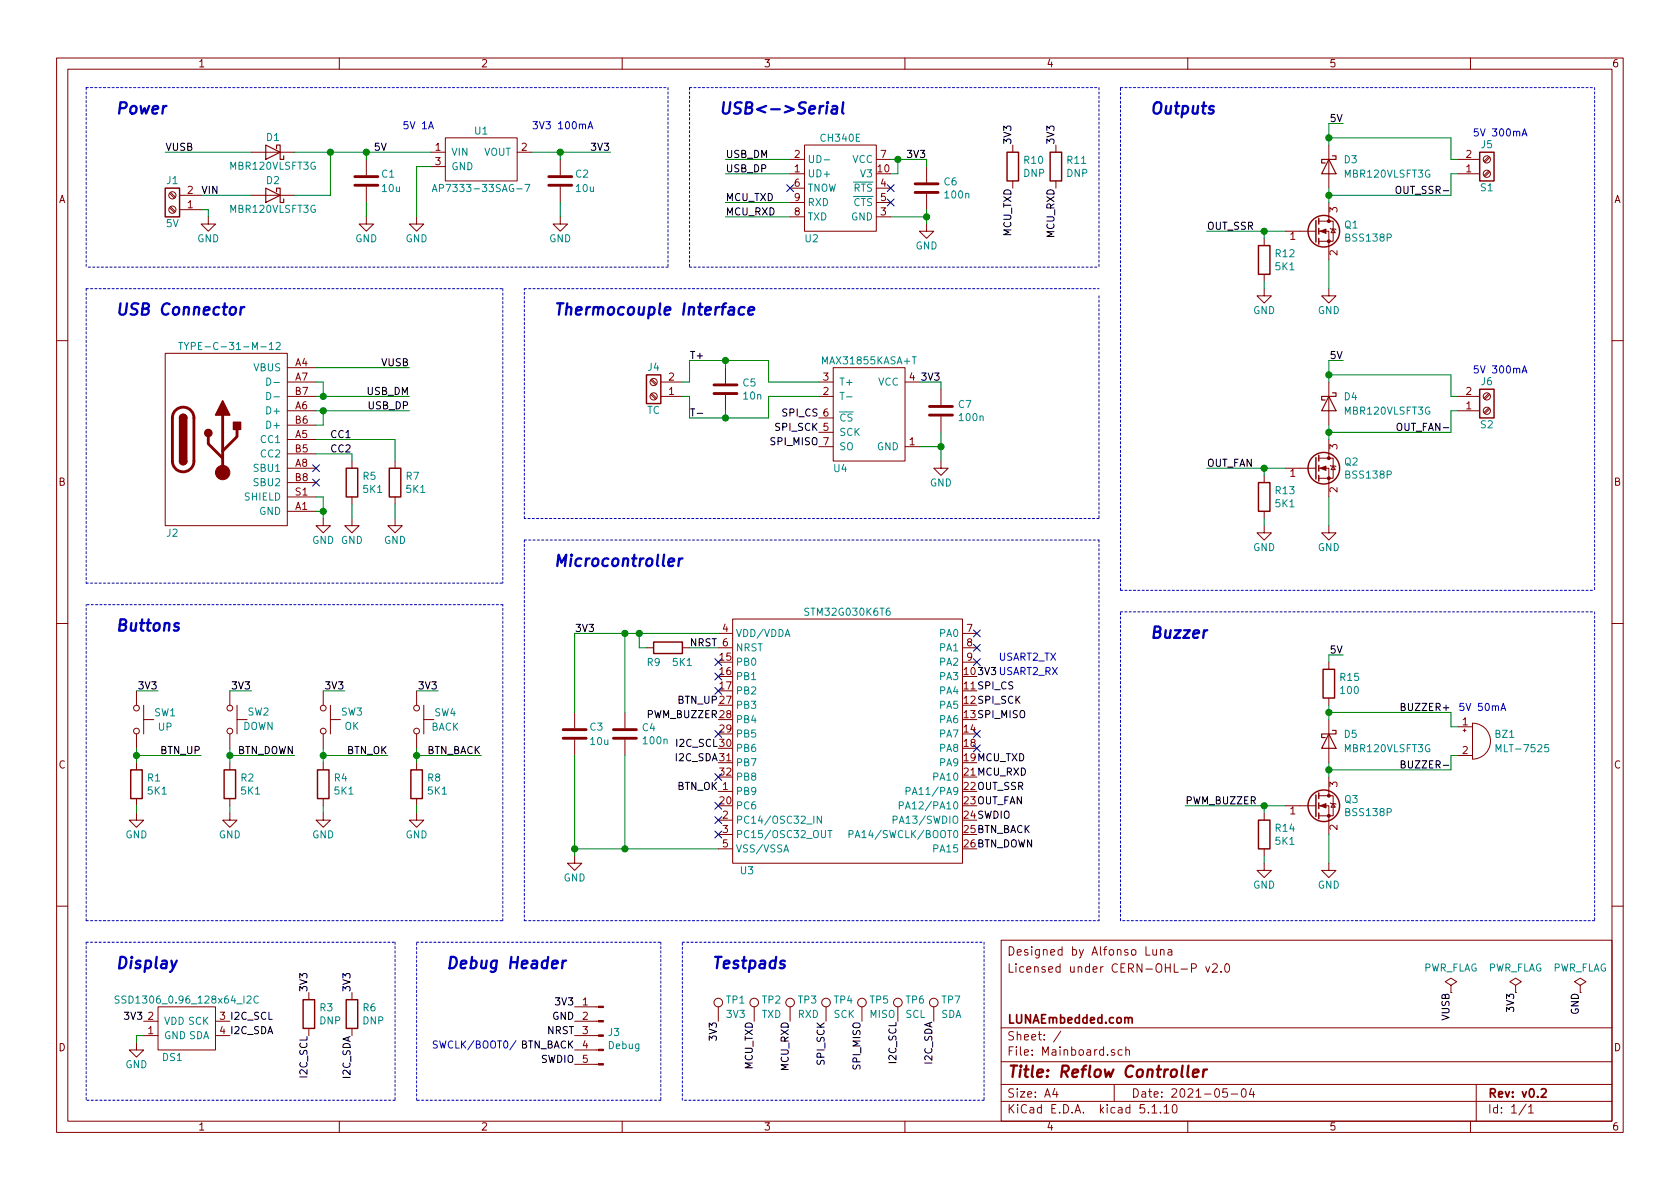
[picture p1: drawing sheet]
EESchema Schematic File Version 4
EELAYER 30 0
EELAYER END
$Descr A4 11693 8268
encoding utf-8
Sheet 1 1
Title "Reflow Controller"
Date "2021-05-04"
Rev "v0.2"
Comp "LUNAEmbedded.com"
Comment1 ""
Comment2 ""
Comment3 "Licensed under CERN-OHL-P v2.0"
Comment4 "Designed by Alfonso Luna"
$EndDescr
$Comp
L _AKL_Diode:MBR120VLSFT3G D1
U 1 1
P 1900 1050
F 0 "D1" H 1900 950 50  0000 C CNN
F 1 "MBR120VLSFT3G" H 1900 1150 50  0000 C CNN
F 2 "_AKL_Diode:SOD-123FL" H 1900 1050 50  0001 C CNN
F 3 "https://lcsc.com/product-detail/_ON-Semiconductor-ON-MBR120VLSFT3G_C295749.html" H 1900 1050 50  0001 C CNN
F 4 "MBR120VLSFT3G" H 1900 1050 50  0001 C CNN "MPN"
	1    1900 1050
	-1   0    0    1   
$EndComp
$Comp
L _AKL_Switch:TS-1095-A135B2-D1 SW1
U 1 1
P 950 5000
F 0 "SW1" V 900 5200 50  0000 C CNN
F 1 "UP" V 1000 5200 50  0000 C CNN
F 2 "Button_Switch_THT:SW_PUSH_6mm_H9.5mm" H 950 5200 50  0001 C CNN
F 3 "https://lcsc.com/product-detail/Tactile-Switches_Yuandi-TS-1095-A135B2-D1_C782817.html" H 950 5200 50  0001 C CNN
F 4 "TS-1095-A135B2-D1" H 950 5300 50  0001 C CNN "MPN"
	1    950  5000
	0    1    1    0   
$EndComp
$Comp
L _AKL_IC:MAX31855KASA+T U4
U 1 1
P 6050 2850
F 0 "U4" H 6250 2450 50  0000 C CNN
F 1 "MAX31855KASA+T" H 6050 3200 50  0000 C CNN
F 2 "Package_SO:SOIC-8_3.9x4.9mm_P1.27mm" H 6050 2350 50  0001 C CIN
F 3 "https://lcsc.com/product-detail/Interface-ICs_Maxim-Integrated_MAX31855KASA-T_Maxim-Integrated-MAX31855KASA-T_C52028.html" H 6300 3300 50  0001 C CNN
F 4 "MAX31855KASA+T" H 6050 2450 50  0001 C CNN "MPN"
	1    6050 2850
	-1   0    0    -1  
$EndComp
$Comp
L _AKL_Diode:MBR120VLSFT3G D2
U 1 1
P 1900 1350
F 0 "D2" H 1900 1250 50  0000 C CNN
F 1 "MBR120VLSFT3G" H 1900 1450 50  0000 C CNN
F 2 "_AKL_Diode:SOD-123FL" H 1900 1350 50  0001 C CNN
F 3 "https://lcsc.com/product-detail/_ON-Semiconductor-ON-MBR120VLSFT3G_C295749.html" H 1900 1350 50  0001 C CNN
F 4 "MBR120VLSFT3G" H 1900 1350 50  0001 C CNN "MPN"
	1    1900 1350
	-1   0    0    1   
$EndComp
$Comp
L power:GND #PWR03
U 1 1
P 1450 1500
F 0 "#PWR03" H 1450 1250 50  0001 C CNN
F 1 "GND" H 1450 1350 50  0000 C CNN
F 2 "" H 1450 1500 50  0001 C CNN
F 3 "" H 1450 1500 50  0001 C CNN
	1    1450 1500
	1    0    0    -1  
$EndComp
Text Label 1400 1350 0    50   ~ 0
VIN
$Comp
L _AKL_Connector:TYPE-C-31-M-12 J2
U 1 1
P 1600 3050
F 0 "J2" H 1200 2400 50  0000 C CNN
F 1 "TYPE-C-31-M-12" H 1600 3700 50  0000 C CNN
F 2 "Connector_USB:USB_C_Receptacle_HRO_TYPE-C-31-M-12" H 1600 4350 50  0001 C CNN
F 3 "https://lcsc.com/product-detail/USB-Type-C_Korean-Hroparts-Elec-TYPE-C-31-M-12_C165948.html" H 1700 3050 50  0001 C CNN
F 4 "TYPE-C-31-M-12" H 1600 4350 50  0001 C CNN "MPN"
	1    1600 3050
	1    0    0    -1  
$EndComp
$Comp
L _AKL_Diode:MBR120VLSFT3G D3
U 1 1
P 9250 1150
F 0 "D3" V 9200 1250 50  0000 L CNN
F 1 "MBR120VLSFT3G" V 9300 1250 50  0000 L CNN
F 2 "_AKL_Diode:SOD-123FL" H 9250 1150 50  0001 C CNN
F 3 "https://lcsc.com/product-detail/_ON-Semiconductor-ON-MBR120VLSFT3G_C295749.html" H 9250 1150 50  0001 C CNN
F 4 "MBR120VLSFT3G" H 9250 1150 50  0001 C CNN "MPN"
	1    9250 1150
	0    1    1    0   
$EndComp
Text Label 2600 1050 0    50   ~ 0
5V
Text Label 4250 1050 2    50   ~ 0
3V3
$Comp
L power:GND #PWR05
U 1 1
P 2250 3600
F 0 "#PWR05" H 2250 3350 50  0001 C CNN
F 1 "GND" H 2250 3450 50  0000 C CNN
F 2 "" H 2250 3600 50  0001 C CNN
F 3 "" H 2250 3600 50  0001 C CNN
	1    2250 3600
	1    0    0    -1  
$EndComp
Wire Wire Line
	2200 3450 2250 3450
Wire Wire Line
	2250 3450 2250 3550
Wire Wire Line
	2200 3550 2250 3550
Connection ~ 2250 3550
Wire Wire Line
	2250 3550 2250 3600
NoConn ~ 2200 3350
NoConn ~ 2200 3250
Wire Wire Line
	1400 1350 1750 1350
Text Label 2850 2550 2    50   ~ 0
VUSB
Wire Wire Line
	1150 1050 1750 1050
Text Label 1150 1050 0    50   ~ 0
VUSB
$Comp
L _AKL_IC:AP7333-33SAG-7 U1
U 1 1
P 3350 900
F 0 "U1" H 3350 900 50  0000 C CNN
F 1 "AP7333-33SAG-7" H 3350 500 50  0000 C CNN
F 2 "Package_TO_SOT_SMD:SOT-23" H 3350 900 50  0001 C CNN
F 3 "https://lcsc.com/product-detail/Dropout-Regulators-LDO_Diodes-Incorporated-AP7333-33SAG-7_C150746.html" H 3350 900 50  0001 C CNN
F 4 "AP7333-33SAG-7" H 3350 900 50  0001 C CNN "MPN"
	1    3350 900 
	1    0    0    -1  
$EndComp
$Comp
L _AKL_Capacitor_603:10u C1
U 1 1
P 2550 1250
F 0 "C1" H 2650 1300 50  0000 L CNN
F 1 "10u" H 2650 1200 50  0000 L CNN
F 2 "Capacitor_SMD:C_0603_1608Metric" H 2588 1100 50  0001 C CNN
F 3 "https://lcsc.com/product-detail/Multilayer-Ceramic-Capacitors-MLCC-SMD-SMT_SAMSUNG_CL10A106KP8NNNC_10uF-106-10-10V_C19702.html" H 2550 1250 50  0001 C CNN
F 4 "CL10A106KP8NNNC" H 2550 1250 50  0001 C CNN "MPN"
	1    2550 1250
	1    0    0    -1  
$EndComp
$Comp
L power:GND #PWR08
U 1 1
P 2550 1500
F 0 "#PWR08" H 2550 1250 50  0001 C CNN
F 1 "GND" H 2550 1350 50  0000 C CNN
F 2 "" H 2550 1500 50  0001 C CNN
F 3 "" H 2550 1500 50  0001 C CNN
	1    2550 1500
	1    0    0    -1  
$EndComp
$Comp
L _AKL_IC:CH340E U2
U 1 1
P 5850 1300
F 0 "U2" H 5650 950 50  0000 C CNN
F 1 "CH340E" H 5850 1650 50  0000 C CNN
F 2 "Package_SO:MSOP-10_3x3mm_P0.5mm" H 5150 850 50  0001 L CNN
F 3 "https://lcsc.com/product-detail/USB-ICs_WCH-Jiangsu-Qin-Heng-CH340E_C99652.html" H 5500 2100 50  0001 C CNN
F 4 "CH340E" H 5850 950 50  0001 C CNN "MPN"
	1    5850 1300
	1    0    0    -1  
$EndComp
$Comp
L _AKL_Resistor_603:5K1 R5
U 1 1
P 2450 3350
F 0 "R5" H 2520 3396 50  0000 L CNN
F 1 "5K1" H 2520 3305 50  0000 L CNN
F 2 "Resistor_SMD:R_0603_1608Metric" H 2450 3350 50  0001 C CNN
F 3 "https://lcsc.com/product-detail/Chip-Resistor-Surface-Mount_YAGEO-RC0603FR-075K1L_C105580.html" H 2450 3350 50  0001 C CNN
F 4 "RC0603FR-075K1L" H 2450 3350 44  0001 C CNN "MPN"
	1    2450 3350
	1    0    0    -1  
$EndComp
$Comp
L _AKL_Resistor_603:5K1 R7
U 1 1
P 2750 3350
F 0 "R7" H 2820 3396 50  0000 L CNN
F 1 "5K1" H 2820 3305 50  0000 L CNN
F 2 "Resistor_SMD:R_0603_1608Metric" H 2750 3350 50  0001 C CNN
F 3 "https://lcsc.com/product-detail/Chip-Resistor-Surface-Mount_YAGEO-RC0603FR-075K1L_C105580.html" H 2750 3350 50  0001 C CNN
F 4 "RC0603FR-075K1L" H 2750 3350 44  0001 C CNN "MPN"
	1    2750 3350
	1    0    0    -1  
$EndComp
$Comp
L power:GND #PWR07
U 1 1
P 2450 3600
F 0 "#PWR07" H 2450 3350 50  0001 C CNN
F 1 "GND" H 2450 3450 50  0000 C CNN
F 2 "" H 2450 3600 50  0001 C CNN
F 3 "" H 2450 3600 50  0001 C CNN
	1    2450 3600
	1    0    0    -1  
$EndComp
Wire Wire Line
	2450 3500 2450 3600
$Comp
L power:GND #PWR09
U 1 1
P 2750 3600
F 0 "#PWR09" H 2750 3350 50  0001 C CNN
F 1 "GND" H 2750 3450 50  0000 C CNN
F 2 "" H 2750 3600 50  0001 C CNN
F 3 "" H 2750 3600 50  0001 C CNN
	1    2750 3600
	1    0    0    -1  
$EndComp
Wire Wire Line
	2750 3500 2750 3600
Wire Wire Line
	2200 3150 2450 3150
Wire Wire Line
	2450 3150 2450 3200
Wire Wire Line
	2200 3050 2750 3050
Wire Wire Line
	2750 3050 2750 3200
Text Label 2450 3050 2    50   ~ 0
CC1
Text Label 2450 3150 2    50   ~ 0
CC2
Wire Wire Line
	2200 2750 2250 2750
Wire Wire Line
	2250 2750 2250 2650
Wire Wire Line
	2250 2650 2200 2650
Text Label 2850 2750 2    50   ~ 0
USB_DM
Text Label 2850 2850 2    50   ~ 0
USB_DP
$Comp
L _AKL_Capacitor_603:100n C6
U 1 1
P 6450 1300
F 0 "C6" H 6565 1346 50  0000 L CNN
F 1 "100n" H 6565 1255 50  0000 L CNN
F 2 "Capacitor_SMD:C_0603_1608Metric" H 6488 1150 50  0001 C CNN
F 3 "https://lcsc.com/product-detail/Multilayer-Ceramic-Capacitors-MLCC-SMD-SMT_SAMSUNG_CL10B104KB8NNNC_100nF-104-10-50V_C1591.html" H 6450 1300 50  0001 C CNN
F 4 "CL10B104KB8NNNC" H 6450 1300 50  0001 C CNN "MPN"
	1    6450 1300
	1    0    0    -1  
$EndComp
Text Label 6450 1100 2    50   ~ 0
3V3
Text Label 5050 1500 0    50   ~ 0
MCU_RXD
Text Label 5050 1400 0    50   ~ 0
MCU_TXD
Wire Wire Line
	2200 2850 2250 2850
Wire Wire Line
	2250 2850 2250 2950
Wire Wire Line
	2250 2950 2200 2950
Wire Wire Line
	2200 2550 2850 2550
NoConn ~ 5500 1300
NoConn ~ 6200 1300
NoConn ~ 6200 1400
Wire Wire Line
	6200 1100 6250 1100
Wire Wire Line
	6450 1100 6450 1150
Wire Wire Line
	6200 1200 6250 1200
Wire Wire Line
	6250 1200 6250 1100
Connection ~ 6250 1100
Wire Wire Line
	6250 1100 6450 1100
$Comp
L power:GND #PWR014
U 1 1
P 6450 1550
F 0 "#PWR014" H 6450 1300 50  0001 C CNN
F 1 "GND" H 6450 1400 50  0000 C CNN
F 2 "" H 6450 1550 50  0001 C CNN
F 3 "" H 6450 1550 50  0001 C CNN
	1    6450 1550
	1    0    0    -1  
$EndComp
Wire Wire Line
	6200 1500 6450 1500
Wire Wire Line
	6450 1500 6450 1450
Wire Wire Line
	6450 1550 6450 1500
Connection ~ 6450 1500
Wire Wire Line
	5050 1400 5500 1400
Wire Wire Line
	5500 1500 5050 1500
Wire Wire Line
	5050 1100 5500 1100
Wire Wire Line
	5500 1200 5050 1200
Text Label 5050 1200 0    50   ~ 0
USB_DP
Text Label 5050 1100 0    50   ~ 0
USB_DM
Wire Wire Line
	2250 2850 2850 2850
Connection ~ 2250 2850
Wire Wire Line
	2250 2750 2850 2750
Connection ~ 2250 2750
Wire Wire Line
	2050 1350 2300 1350
Wire Wire Line
	2300 1350 2300 1050
Connection ~ 2300 1050
Wire Wire Line
	2300 1050 2050 1050
Wire Wire Line
	1400 1450 1450 1450
Wire Wire Line
	1450 1450 1450 1500
Wire Wire Line
	2300 1050 2550 1050
Wire Wire Line
	2550 1100 2550 1050
Connection ~ 2550 1050
Wire Wire Line
	2550 1050 3000 1050
Wire Wire Line
	2550 1400 2550 1500
$Comp
L power:GND #PWR010
U 1 1
P 2900 1500
F 0 "#PWR010" H 2900 1250 50  0001 C CNN
F 1 "GND" H 2900 1350 50  0000 C CNN
F 2 "" H 2900 1500 50  0001 C CNN
F 3 "" H 2900 1500 50  0001 C CNN
	1    2900 1500
	1    0    0    -1  
$EndComp
Wire Wire Line
	2900 1500 2900 1150
Wire Wire Line
	2900 1150 3000 1150
Wire Wire Line
	3700 1050 3900 1050
$Comp
L _AKL_Capacitor_603:10u C2
U 1 1
P 3900 1250
F 0 "C2" H 4000 1300 50  0000 L CNN
F 1 "10u" H 4000 1200 50  0000 L CNN
F 2 "Capacitor_SMD:C_0603_1608Metric" H 3938 1100 50  0001 C CNN
F 3 "https://lcsc.com/product-detail/Multilayer-Ceramic-Capacitors-MLCC-SMD-SMT_SAMSUNG_CL10A106KP8NNNC_10uF-106-10-10V_C19702.html" H 3900 1250 50  0001 C CNN
F 4 "CL10A106KP8NNNC" H 3900 1250 50  0001 C CNN "MPN"
	1    3900 1250
	1    0    0    -1  
$EndComp
$Comp
L power:GND #PWR012
U 1 1
P 3900 1500
F 0 "#PWR012" H 3900 1250 50  0001 C CNN
F 1 "GND" H 3900 1350 50  0000 C CNN
F 2 "" H 3900 1500 50  0001 C CNN
F 3 "" H 3900 1500 50  0001 C CNN
	1    3900 1500
	1    0    0    -1  
$EndComp
Wire Wire Line
	3900 1400 3900 1500
Wire Wire Line
	3900 1100 3900 1050
Wire Wire Line
	3900 1050 4250 1050
Connection ~ 3900 1050
$Comp
L _AKL_Resistor_603:5K1 R12
U 1 1
P 8800 1800
F 0 "R12" H 8870 1846 50  0000 L CNN
F 1 "5K1" H 8870 1755 50  0000 L CNN
F 2 "Resistor_SMD:R_0603_1608Metric" H 8800 1800 50  0001 C CNN
F 3 "https://lcsc.com/product-detail/Chip-Resistor-Surface-Mount_YAGEO-RC0603FR-075K1L_C105580.html" H 8800 1800 50  0001 C CNN
F 4 "RC0603FR-075K1L" H 8800 1800 44  0001 C CNN "MPN"
	1    8800 1800
	1    0    0    -1  
$EndComp
$Comp
L power:GND #PWR019
U 1 1
P 9250 2000
F 0 "#PWR019" H 9250 1750 50  0001 C CNN
F 1 "GND" H 9250 1850 50  0000 C CNN
F 2 "" H 9250 2000 50  0001 C CNN
F 3 "" H 9250 2000 50  0001 C CNN
	1    9250 2000
	1    0    0    -1  
$EndComp
$Comp
L power:GND #PWR016
U 1 1
P 8800 2000
F 0 "#PWR016" H 8800 1750 50  0001 C CNN
F 1 "GND" H 8800 1850 50  0000 C CNN
F 2 "" H 8800 2000 50  0001 C CNN
F 3 "" H 8800 2000 50  0001 C CNN
	1    8800 2000
	1    0    0    -1  
$EndComp
Wire Wire Line
	8800 1950 8800 2000
Wire Wire Line
	9250 1800 9250 2000
Wire Wire Line
	8800 1600 8800 1650
Text Label 8400 1600 0    50   ~ 0
OUT_SSR
Wire Wire Line
	9250 1300 9250 1350
Wire Wire Line
	9250 1000 9250 950 
Text Label 9350 850  2    50   ~ 0
5V
Wire Wire Line
	9250 850  9350 850 
Wire Wire Line
	10150 1200 10100 1200
Wire Wire Line
	10100 1200 10100 1350
Wire Wire Line
	10100 1350 9250 1350
Connection ~ 9250 1350
Wire Wire Line
	9250 1350 9250 1400
Wire Wire Line
	10150 1100 10100 1100
Wire Wire Line
	10100 1100 10100 950 
Wire Wire Line
	10100 950  9250 950 
Text Label 10100 1350 2    50   ~ 0
OUT_SSR-
$Comp
L _AKL_Diode:MBR120VLSFT3G D4
U 1 1
P 9250 2800
F 0 "D4" V 9200 2900 50  0000 L CNN
F 1 "MBR120VLSFT3G" V 9300 2900 50  0000 L CNN
F 2 "_AKL_Diode:SOD-123FL" H 9250 2800 50  0001 C CNN
F 3 "https://lcsc.com/product-detail/_ON-Semiconductor-ON-MBR120VLSFT3G_C295749.html" H 9250 2800 50  0001 C CNN
F 4 "MBR120VLSFT3G" H 9250 2800 50  0001 C CNN "MPN"
	1    9250 2800
	0    1    1    0   
$EndComp
$Comp
L _AKL_Resistor_603:5K1 R13
U 1 1
P 8800 3450
F 0 "R13" H 8870 3496 50  0000 L CNN
F 1 "5K1" H 8870 3405 50  0000 L CNN
F 2 "Resistor_SMD:R_0603_1608Metric" H 8800 3450 50  0001 C CNN
F 3 "https://lcsc.com/product-detail/Chip-Resistor-Surface-Mount_YAGEO-RC0603FR-075K1L_C105580.html" H 8800 3450 50  0001 C CNN
F 4 "RC0603FR-075K1L" H 8800 3450 44  0001 C CNN "MPN"
	1    8800 3450
	1    0    0    -1  
$EndComp
$Comp
L power:GND #PWR020
U 1 1
P 9250 3650
F 0 "#PWR020" H 9250 3400 50  0001 C CNN
F 1 "GND" H 9250 3500 50  0000 C CNN
F 2 "" H 9250 3650 50  0001 C CNN
F 3 "" H 9250 3650 50  0001 C CNN
	1    9250 3650
	1    0    0    -1  
$EndComp
$Comp
L power:GND #PWR017
U 1 1
P 8800 3650
F 0 "#PWR017" H 8800 3400 50  0001 C CNN
F 1 "GND" H 8800 3500 50  0000 C CNN
F 2 "" H 8800 3650 50  0001 C CNN
F 3 "" H 8800 3650 50  0001 C CNN
	1    8800 3650
	1    0    0    -1  
$EndComp
Wire Wire Line
	8800 3600 8800 3650
Wire Wire Line
	9250 3450 9250 3650
Text Label 8400 3250 0    50   ~ 0
OUT_FAN
Wire Wire Line
	9250 2950 9250 3000
Wire Wire Line
	9250 2650 9250 2600
Text Label 9350 2500 2    50   ~ 0
5V
Wire Wire Line
	9250 2500 9350 2500
Wire Wire Line
	10150 2850 10100 2850
Wire Wire Line
	10100 2850 10100 3000
Wire Wire Line
	10100 3000 9250 3000
Connection ~ 9250 3000
Wire Wire Line
	9250 3000 9250 3050
Wire Wire Line
	10150 2750 10100 2750
Wire Wire Line
	10100 2750 10100 2600
Wire Wire Line
	10100 2600 9250 2600
Text Label 10100 3000 2    50   ~ 0
OUT_FAN-
$Comp
L power:GND #PWR01
U 1 1
P 950 5650
F 0 "#PWR01" H 950 5400 50  0001 C CNN
F 1 "GND" H 950 5500 50  0000 C CNN
F 2 "" H 950 5650 50  0001 C CNN
F 3 "" H 950 5650 50  0001 C CNN
	1    950  5650
	1    0    0    -1  
$EndComp
Text Label 1400 5250 2    50   ~ 0
BTN_UP
Text Label 1100 4800 2    50   ~ 0
3V3
Wire Wire Line
	950  4800 1100 4800
Wire Wire Line
	950  5250 1400 5250
$Comp
L power:GND #PWR04
U 1 1
P 1600 5650
F 0 "#PWR04" H 1600 5400 50  0001 C CNN
F 1 "GND" H 1600 5500 50  0000 C CNN
F 2 "" H 1600 5650 50  0001 C CNN
F 3 "" H 1600 5650 50  0001 C CNN
	1    1600 5650
	1    0    0    -1  
$EndComp
Text Label 2050 5250 2    50   ~ 0
BTN_DOWN
Text Label 1750 4800 2    50   ~ 0
3V3
Wire Wire Line
	1600 4800 1750 4800
Wire Wire Line
	1600 5250 2050 5250
$Comp
L power:GND #PWR06
U 1 1
P 2250 5650
F 0 "#PWR06" H 2250 5400 50  0001 C CNN
F 1 "GND" H 2250 5500 50  0000 C CNN
F 2 "" H 2250 5650 50  0001 C CNN
F 3 "" H 2250 5650 50  0001 C CNN
	1    2250 5650
	1    0    0    -1  
$EndComp
Text Label 2700 5250 2    50   ~ 0
BTN_OK
Text Label 2400 4800 2    50   ~ 0
3V3
Wire Wire Line
	2250 4800 2400 4800
Wire Wire Line
	2250 5250 2700 5250
$Comp
L power:GND #PWR011
U 1 1
P 2900 5650
F 0 "#PWR011" H 2900 5400 50  0001 C CNN
F 1 "GND" H 2900 5500 50  0000 C CNN
F 2 "" H 2900 5650 50  0001 C CNN
F 3 "" H 2900 5650 50  0001 C CNN
	1    2900 5650
	1    0    0    -1  
$EndComp
Text Label 3050 4800 2    50   ~ 0
3V3
Wire Wire Line
	2900 4800 3050 4800
Wire Wire Line
	2900 5250 3350 5250
$Comp
L _AKL_Capacitor_603:100n C7
U 1 1
P 6550 2850
F 0 "C7" H 6665 2896 50  0000 L CNN
F 1 "100n" H 6665 2805 50  0000 L CNN
F 2 "Capacitor_SMD:C_0603_1608Metric" H 6588 2700 50  0001 C CNN
F 3 "https://lcsc.com/product-detail/Multilayer-Ceramic-Capacitors-MLCC-SMD-SMT_SAMSUNG_CL10B104KB8NNNC_100nF-104-10-50V_C1591.html" H 6550 2850 50  0001 C CNN
F 4 "CL10B104KB8NNNC" H 6550 2850 50  0001 C CNN "MPN"
	1    6550 2850
	1    0    0    -1  
$EndComp
$Comp
L power:GND #PWR015
U 1 1
P 6550 3200
F 0 "#PWR015" H 6550 2950 50  0001 C CNN
F 1 "GND" H 6550 3050 50  0000 C CNN
F 2 "" H 6550 3200 50  0001 C CNN
F 3 "" H 6550 3200 50  0001 C CNN
	1    6550 3200
	1    0    0    -1  
$EndComp
Wire Wire Line
	6400 3100 6550 3100
Wire Wire Line
	6550 3100 6550 3200
Wire Wire Line
	6550 3000 6550 3100
Connection ~ 6550 3100
Wire Wire Line
	6400 2650 6550 2650
Wire Wire Line
	6550 2650 6550 2700
Text Label 6550 2650 2    50   ~ 0
3V3
$Comp
L _AKL_Capacitor_603:10n C5
U 1 1
P 5050 2700
F 0 "C5" H 5165 2746 50  0000 L CNN
F 1 "10n" H 5165 2655 50  0000 L CNN
F 2 "Capacitor_SMD:C_0603_1608Metric" H 5088 2550 50  0001 C CNN
F 3 "https://lcsc.com/product-detail/Multilayer-Ceramic-Capacitors-MLCC-SMD-SMT_SAMSUNG_CL10B103KB8NNNC_10nF-103-10-50V_C1589.html" H 5050 2700 50  0001 C CNN
F 4 "CL10B103KB8NNNC" H 5050 2700 50  0001 C CNN "MPN"
	1    5050 2700
	1    0    0    -1  
$EndComp
Text Label 5700 2900 2    50   ~ 0
SPI_CS
Text Label 5700 3000 2    50   ~ 0
SPI_SCK
Text Label 5700 3100 2    50   ~ 0
SPI_MISO
Wire Wire Line
	4750 2650 4800 2650
Wire Wire Line
	4800 2650 4800 2500
Wire Wire Line
	4800 2500 5050 2500
Wire Wire Line
	5050 2550 5050 2500
Connection ~ 5050 2500
Wire Wire Line
	5050 2500 5350 2500
Wire Wire Line
	4750 2750 4800 2750
Wire Wire Line
	4800 2750 4800 2900
Wire Wire Line
	4800 2900 5050 2900
Wire Wire Line
	5050 2900 5050 2850
Wire Wire Line
	5050 2900 5350 2900
Wire Wire Line
	5350 2900 5350 2750
Wire Wire Line
	5350 2750 5700 2750
Connection ~ 5050 2900
Wire Wire Line
	5350 2650 5350 2500
Wire Wire Line
	5350 2650 5700 2650
Text Label 4800 2500 0    50   ~ 0
T+
Text Label 4800 2900 0    50   ~ 0
T-
$Comp
L _AKL_Speaker:MLT-7525 BZ1
U 1 1
P 10250 5150
F 0 "BZ1" H 10400 5200 50  0000 L CNN
F 1 "MLT-7525" H 10400 5100 50  0000 L CNN
F 2 "_AKL_Speaker:MLT-7525" H 10250 5450 50  0001 C CNN
F 3 "https://lcsc.com/product-detail/Buzzers_Jiangsu-Huaneng-Elec-MLT-7525_C95299.html" V 10225 5250 50  0001 C CNN
F 4 "MLT-7525" H 10250 5350 50  0001 C CNN "MPN"
	1    10250 5150
	1    0    0    -1  
$EndComp
$Comp
L _AKL_Diode:MBR120VLSFT3G D5
U 1 1
P 9250 5150
F 0 "D5" V 9200 5250 50  0000 L CNN
F 1 "MBR120VLSFT3G" V 9300 5250 50  0000 L CNN
F 2 "_AKL_Diode:SOD-123FL" H 9250 5150 50  0001 C CNN
F 3 "https://lcsc.com/product-detail/_ON-Semiconductor-ON-MBR120VLSFT3G_C295749.html" H 9250 5150 50  0001 C CNN
F 4 "MBR120VLSFT3G" H 9250 5150 50  0001 C CNN "MPN"
	1    9250 5150
	0    1    1    0   
$EndComp
$Comp
L _AKL_Resistor_603:5K1 R14
U 1 1
P 8800 5800
F 0 "R14" H 8870 5846 50  0000 L CNN
F 1 "5K1" H 8870 5755 50  0000 L CNN
F 2 "Resistor_SMD:R_0603_1608Metric" H 8800 5800 50  0001 C CNN
F 3 "https://lcsc.com/product-detail/Chip-Resistor-Surface-Mount_YAGEO-RC0603FR-075K1L_C105580.html" H 8800 5800 50  0001 C CNN
F 4 "RC0603FR-075K1L" H 8800 5800 44  0001 C CNN "MPN"
	1    8800 5800
	1    0    0    -1  
$EndComp
$Comp
L power:GND #PWR021
U 1 1
P 9250 6000
F 0 "#PWR021" H 9250 5750 50  0001 C CNN
F 1 "GND" H 9250 5850 50  0000 C CNN
F 2 "" H 9250 6000 50  0001 C CNN
F 3 "" H 9250 6000 50  0001 C CNN
	1    9250 6000
	1    0    0    -1  
$EndComp
$Comp
L power:GND #PWR018
U 1 1
P 8800 6000
F 0 "#PWR018" H 8800 5750 50  0001 C CNN
F 1 "GND" H 8800 5850 50  0000 C CNN
F 2 "" H 8800 6000 50  0001 C CNN
F 3 "" H 8800 6000 50  0001 C CNN
	1    8800 6000
	1    0    0    -1  
$EndComp
Wire Wire Line
	8800 5950 8800 6000
Wire Wire Line
	9250 5800 9250 6000
Wire Wire Line
	8800 5600 8800 5650
Text Label 8250 5600 0    50   ~ 0
PWM_BUZZER
Wire Wire Line
	9250 5300 9250 5350
Wire Wire Line
	9250 5000 9250 4950
Text Label 9350 4550 2    50   ~ 0
5V
Wire Wire Line
	9250 4550 9350 4550
Wire Wire Line
	10100 5350 9250 5350
Connection ~ 9250 5350
Wire Wire Line
	9250 5350 9250 5400
Wire Wire Line
	10100 4950 9250 4950
Wire Wire Line
	10150 5050 10100 5050
Wire Wire Line
	10100 5050 10100 4950
Wire Wire Line
	10150 5250 10100 5250
Wire Wire Line
	10100 5250 10100 5350
$Comp
L _AKL_Resistor_603:100 R15
U 1 1
P 9250 4750
F 0 "R15" H 9320 4796 50  0000 L CNN
F 1 "100" H 9320 4705 50  0000 L CNN
F 2 "Resistor_SMD:R_0603_1608Metric" H 9250 4750 50  0001 C CNN
F 3 "https://lcsc.com/product-detail/Chip-Resistor-Surface-Mount_100R-1000-1_C105588.html" H 9250 4750 50  0001 C CNN
F 4 "RC0603FR-0710RL" H 9250 4750 44  0001 C CNN "MPN"
	1    9250 4750
	1    0    0    -1  
$EndComp
Wire Wire Line
	9250 4550 9250 4600
Wire Wire Line
	9250 4900 9250 4950
Connection ~ 9250 4950
Text Label 10100 4950 2    50   ~ 0
BUZZER+
Text Label 10100 5350 2    50   ~ 0
BUZZER-
$Comp
L _AKL_Transistor:BSS138P Q1
U 1 1
P 9150 1600
F 0 "Q1" H 9354 1646 50  0000 L CNN
F 1 "BSS138P" H 9354 1555 50  0000 L CNN
F 2 "Package_TO_SOT_SMD:SOT-23" H 9350 1700 50  0001 C CNN
F 3 "https://lcsc.com/product-detail/MOSFET_Nexperia-BSS138P-215_C75547.html" H 9150 1600 50  0001 C CNN
F 4 "BSS138P,215" H 9150 1600 50  0001 C CNN "MPN"
	1    9150 1600
	1    0    0    -1  
$EndComp
$Comp
L _AKL_Transistor:BSS138P Q2
U 1 1
P 9150 3250
F 0 "Q2" H 9354 3296 50  0000 L CNN
F 1 "BSS138P" H 9354 3205 50  0000 L CNN
F 2 "Package_TO_SOT_SMD:SOT-23" H 9350 3350 50  0001 C CNN
F 3 "https://lcsc.com/product-detail/MOSFET_Nexperia-BSS138P-215_C75547.html" H 9150 3250 50  0001 C CNN
F 4 "BSS138P,215" H 9150 3250 50  0001 C CNN "MPN"
	1    9150 3250
	1    0    0    -1  
$EndComp
$Comp
L _AKL_Transistor:BSS138P Q3
U 1 1
P 9150 5600
F 0 "Q3" H 9354 5646 50  0000 L CNN
F 1 "BSS138P" H 9354 5555 50  0000 L CNN
F 2 "Package_TO_SOT_SMD:SOT-23" H 9350 5700 50  0001 C CNN
F 3 "https://lcsc.com/product-detail/MOSFET_Nexperia-BSS138P-215_C75547.html" H 9150 5600 50  0001 C CNN
F 4 "BSS138P,215" H 9150 5600 50  0001 C CNN "MPN"
	1    9150 5600
	1    0    0    -1  
$EndComp
Text Notes 10150 4950 0    50   ~ 0
5V 50mA
Text Notes 2800 900  0    50   ~ 0
5V 1A
Text Notes 3700 900  0    50   ~ 0
3V3 100mA
$Comp
L _AKL_Display:SSD1306_0.96_128x64_I2C DS1
U 1 1
P 1300 7150
F 0 "DS1" H 1200 6950 50  0000 C CNN
F 1 "SSD1306_0.96_128x64_I2C" H 1300 7350 50  0000 C CNN
F 2 "_AKL_Display:SSD1306_0.96_128x64_I2C" H 1300 7800 50  0001 C CNN
F 3 "SSD1306_0.96_128x64_I2C" H 1250 7950 50  0001 C CNN
F 4 "SSD1306_0.96_128x64_I2C" H 1300 7600 50  0001 C CNN "MPN"
	1    1300 7150
	1    0    0    -1  
$EndComp
Text Label 1000 7100 2    50   ~ 0
3V3
$Comp
L power:GND #PWR02
U 1 1
P 950 7250
F 0 "#PWR02" H 950 7000 50  0001 C CNN
F 1 "GND" H 950 7100 50  0000 C CNN
F 2 "" H 950 7250 50  0001 C CNN
F 3 "" H 950 7250 50  0001 C CNN
	1    950  7250
	1    0    0    -1  
$EndComp
$Comp
L _AKL_Resistor_603:5K1 R3
U 1 1
P 2150 7050
F 0 "R3" H 2220 7096 50  0000 L CNN
F 1 "DNP" H 2220 7005 50  0000 L CNN
F 2 "Resistor_SMD:R_0603_1608Metric" H 2150 7050 50  0001 C CNN
F 3 "DNP" H 2150 7050 50  0001 C CNN
F 4 "DNP" H 2150 7050 44  0001 C CNN "MPN"
	1    2150 7050
	1    0    0    -1  
$EndComp
Text Label 1600 7100 0    50   ~ 0
I2C_SCL
Text Label 1600 7200 0    50   ~ 0
I2C_SDA
$Comp
L _AKL_Resistor_603:5K1 R6
U 1 1
P 2450 7050
F 0 "R6" H 2520 7096 50  0000 L CNN
F 1 "DNP" H 2520 7005 50  0000 L CNN
F 2 "Resistor_SMD:R_0603_1608Metric" H 2450 7050 50  0001 C CNN
F 3 "DNP" H 2450 7050 50  0001 C CNN
F 4 "DNP" H 2450 7050 44  0001 C CNN "MPN"
	1    2450 7050
	1    0    0    -1  
$EndComp
Text Label 2150 6900 1    50   ~ 0
3V3
Text Label 4000 7100 2    50   ~ 0
GND
Text Label 4000 7000 2    50   ~ 0
3V3
Text Label 4000 7400 2    50   ~ 0
SWDIO
Text Label 4000 7300 2    50   ~ 0
BTN_BACK
Text Label 4000 7200 2    50   ~ 0
NRST
Text Notes 800  800  0    79   Italic 16
Power
Text Notes 800  2200 0    79   Italic 16
USB Connector
Text Notes 5000 800  0    79   Italic 16
USB<->Serial
Text Notes 8000 800  0    79   Italic 16
Outputs
Text Notes 8000 4450 0    79   Italic 16
Buzzer
Text Notes 800  6750 0    79   Italic 16
Display
Text Notes 800  4400 0    79   Italic 16
Buttons
Wire Notes Line
	7800 4100 7800 600 
Text Notes 4950 6750 0    79   Italic 16
Testpads
$Comp
L Connector:TestPoint TP1
U 1 1
P 5000 7100
F 0 "TP1" H 5050 7250 50  0000 L CNN
F 1 "3V3" H 5050 7150 50  0000 L CNN
F 2 "TestPoint:TestPoint_Pad_D2.0mm" H 5200 7100 50  0001 C CNN
F 3 "DNP" H 5200 7100 50  0001 C CNN
F 4 "DNP" H 5000 7100 50  0001 C CNN "MPN"
	1    5000 7100
	1    0    0    -1  
$EndComp
$Comp
L Connector:TestPoint TP2
U 1 1
P 5250 7100
F 0 "TP2" H 5300 7250 50  0000 L CNN
F 1 "TXD" H 5300 7150 50  0000 L CNN
F 2 "TestPoint:TestPoint_Pad_D2.0mm" H 5450 7100 50  0001 C CNN
F 3 "DNP" H 5450 7100 50  0001 C CNN
F 4 "DNP" H 5250 7100 50  0001 C CNN "MPN"
	1    5250 7100
	1    0    0    -1  
$EndComp
$Comp
L Connector:TestPoint TP3
U 1 1
P 5500 7100
F 0 "TP3" H 5550 7250 50  0000 L CNN
F 1 "RXD" H 5550 7150 50  0000 L CNN
F 2 "TestPoint:TestPoint_Pad_D2.0mm" H 5700 7100 50  0001 C CNN
F 3 "DNP" H 5700 7100 50  0001 C CNN
F 4 "DNP" H 5500 7100 50  0001 C CNN "MPN"
	1    5500 7100
	1    0    0    -1  
$EndComp
$Comp
L Connector:TestPoint TP4
U 1 1
P 5750 7100
F 0 "TP4" H 5800 7250 50  0000 L CNN
F 1 "SCK" H 5800 7150 50  0000 L CNN
F 2 "TestPoint:TestPoint_Pad_D2.0mm" H 5950 7100 50  0001 C CNN
F 3 "DNP" H 5950 7100 50  0001 C CNN
F 4 "DNP" H 5750 7100 50  0001 C CNN "MPN"
	1    5750 7100
	1    0    0    -1  
$EndComp
$Comp
L Connector:TestPoint TP5
U 1 1
P 6000 7100
F 0 "TP5" H 6050 7250 50  0000 L CNN
F 1 "MISO" H 6050 7150 50  0000 L CNN
F 2 "TestPoint:TestPoint_Pad_D2.0mm" H 6200 7100 50  0001 C CNN
F 3 "DNP" H 6200 7100 50  0001 C CNN
F 4 "DNP" H 6000 7100 50  0001 C CNN "MPN"
	1    6000 7100
	1    0    0    -1  
$EndComp
$Comp
L Connector:TestPoint TP6
U 1 1
P 6250 7100
F 0 "TP6" H 6300 7250 50  0000 L CNN
F 1 "SCL" H 6300 7150 50  0000 L CNN
F 2 "TestPoint:TestPoint_Pad_D2.0mm" H 6450 7100 50  0001 C CNN
F 3 "DNP" H 6450 7100 50  0001 C CNN
F 4 "DNP" H 6250 7100 50  0001 C CNN "MPN"
	1    6250 7100
	1    0    0    -1  
$EndComp
$Comp
L Connector:TestPoint TP7
U 1 1
P 6500 7100
F 0 "TP7" H 6550 7250 50  0000 L CNN
F 1 "SDA" H 6550 7150 50  0000 L CNN
F 2 "TestPoint:TestPoint_Pad_D2.0mm" H 6700 7100 50  0001 C CNN
F 3 "DNP" H 6700 7100 50  0001 C CNN
F 4 "DNP" H 6500 7100 50  0001 C CNN "MPN"
	1    6500 7100
	1    0    0    -1  
$EndComp
Text Label 5000 7100 3    50   ~ 0
3V3
Text Label 5250 7100 3    50   ~ 0
MCU_TXD
Text Label 5500 7100 3    50   ~ 0
MCU_RXD
Text Label 5750 7100 3    50   ~ 0
SPI_SCK
Text Label 6000 7100 3    50   ~ 0
SPI_MISO
Text Label 6250 7100 3    50   ~ 0
I2C_SCL
Text Label 6500 7100 3    50   ~ 0
I2C_SDA
Text Label 3350 5250 2    50   ~ 0
BTN_BACK
$Comp
L Connector:Conn_01x05_Male J3
U 1 1
P 4200 7200
F 0 "J3" H 4172 7224 50  0000 R CNN
F 1 "Debug" H 4172 7133 50  0000 R CNN
F 2 "Connector_PinHeader_2.54mm:PinHeader_1x05_P2.54mm_Vertical" H 4200 7200 50  0001 C CNN
F 3 "DNP" H 4200 7200 50  0001 C CNN
F 4 "DNP" H 4200 7200 50  0001 C CNN "MPN"
	1    4200 7200
	-1   0    0    -1  
$EndComp
Wire Wire Line
	4000 5900 4000 5950
Wire Wire Line
	4000 4400 4350 4400
Wire Wire Line
	4000 5900 4350 5900
Connection ~ 4350 5900
Wire Wire Line
	4350 4400 4450 4400
Connection ~ 4350 4400
Connection ~ 4000 5900
$Comp
L _AKL_Resistor_603:5K1 R9
U 1 1
P 4650 4500
F 0 "R9" V 4750 4400 50  0000 C CNN
F 1 "5K1" V 4750 4600 50  0000 C CNN
F 2 "Resistor_SMD:R_0603_1608Metric" H 4650 4500 50  0001 C CNN
F 3 "https://lcsc.com/product-detail/Chip-Resistor-Surface-Mount_YAGEO-RC0603FR-075K1L_C105580.html" H 4650 4500 50  0001 C CNN
F 4 "RC0603FR-075K1L" H 4650 4500 44  0001 C CNN "MPN"
	1    4650 4500
	0    1    1    0   
$EndComp
Wire Wire Line
	4350 4950 4350 4400
Wire Wire Line
	4000 4400 4000 4950
Wire Wire Line
	4350 5250 4350 5900
Wire Wire Line
	4000 5900 4000 5250
Wire Wire Line
	5000 5900 4350 5900
$Comp
L _AKL_Capacitor_603:10u C3
U 1 1
P 4000 5100
F 0 "C3" H 4100 5150 50  0000 L CNN
F 1 "10u" H 4100 5050 50  0000 L CNN
F 2 "Capacitor_SMD:C_0603_1608Metric" H 4038 4950 50  0001 C CNN
F 3 "https://lcsc.com/product-detail/Multilayer-Ceramic-Capacitors-MLCC-SMD-SMT_SAMSUNG_CL10A106KP8NNNC_10uF-106-10-10V_C19702.html" H 4000 5100 50  0001 C CNN
F 4 "CL10A106KP8NNNC" H 4000 5100 50  0001 C CNN "MPN"
	1    4000 5100
	1    0    0    -1  
$EndComp
$Comp
L _AKL_Capacitor_603:100n C4
U 1 1
P 4350 5100
F 0 "C4" H 4465 5146 50  0000 L CNN
F 1 "100n" H 4465 5055 50  0000 L CNN
F 2 "Capacitor_SMD:C_0603_1608Metric" H 4388 4950 50  0001 C CNN
F 3 "https://lcsc.com/product-detail/Multilayer-Ceramic-Capacitors-MLCC-SMD-SMT_SAMSUNG_CL10B104KB8NNNC_100nF-104-10-50V_C1591.html" H 4350 5100 50  0001 C CNN
F 4 "CL10B104KB8NNNC" H 4350 5100 50  0001 C CNN "MPN"
	1    4350 5100
	1    0    0    -1  
$EndComp
$Comp
L power:GND #PWR013
U 1 1
P 4000 5950
F 0 "#PWR013" H 4000 5700 50  0001 C CNN
F 1 "GND" H 4000 5800 50  0000 C CNN
F 2 "" H 4000 5950 50  0001 C CNN
F 3 "" H 4000 5950 50  0001 C CNN
	1    4000 5950
	1    0    0    -1  
$EndComp
NoConn ~ 5000 5800
NoConn ~ 5000 5700
Text Notes 3850 3950 0    79   Italic 16
Microcontroller
Text Label 4800 4500 0    50   ~ 0
NRST
Wire Wire Line
	4800 4500 5000 4500
Connection ~ 4450 4400
Wire Wire Line
	4450 4500 4450 4400
Wire Wire Line
	4500 4500 4450 4500
Text Label 4000 4400 0    50   ~ 0
3V3
Wire Wire Line
	5000 4400 4450 4400
Text Label 6800 5700 0    50   ~ 0
SWDIO
Text Label 6800 5800 0    50   ~ 0
BTN_BACK
$Comp
L _AKL_IC:STM32G030K6T6 U3
U 1 1
P 5900 5150
F 0 "U3" H 5200 4250 50  0000 C CNN
F 1 "STM32G030K6T6" H 5900 6050 50  0000 C CNN
F 2 "Package_QFP:LQFP-32_7x7mm_P0.8mm" H 6650 6050 50  0001 R CNN
F 3 "https://lcsc.com/product-detail/ST-Microelectronics_STMicroelectronics-STM32G030K6T6_C529331.html" H 4200 5300 50  0001 C CNN
F 4 "STM32G030K6T6" H 5900 4250 50  0001 C CNN "MPN"
	1    5900 5150
	1    0    0    -1  
$EndComp
Text Label 5000 5300 2    50   ~ 0
I2C_SDA
Text Label 5000 5200 2    50   ~ 0
I2C_SCL
Text Label 6800 5000 0    50   ~ 0
SPI_MISO
Text Label 6800 4900 0    50   ~ 0
SPI_SCK
Text Label 6800 4800 0    50   ~ 0
SPI_CS
Text Label 6800 5900 0    50   ~ 0
BTN_DOWN
Text Label 5000 4900 2    50   ~ 0
BTN_UP
Text Notes 3100 6750 0    79   Italic 16
Debug Header
Text Notes 3600 7300 2    50   ~ 0
SWCLK/BOOT0/
$Comp
L _AKL_Resistor_603:5K1 R10
U 1 1
P 7050 1150
F 0 "R10" H 7120 1196 50  0000 L CNN
F 1 "DNP" H 7120 1105 50  0000 L CNN
F 2 "Resistor_SMD:R_0603_1608Metric" H 7050 1150 50  0001 C CNN
F 3 "DNP" H 7050 1150 50  0001 C CNN
F 4 "DNP" H 7050 1150 44  0001 C CNN "MPN"
	1    7050 1150
	1    0    0    -1  
$EndComp
$Comp
L _AKL_Resistor_603:5K1 R11
U 1 1
P 7350 1150
F 0 "R11" H 7420 1196 50  0000 L CNN
F 1 "DNP" H 7420 1105 50  0000 L CNN
F 2 "Resistor_SMD:R_0603_1608Metric" H 7350 1150 50  0001 C CNN
F 3 "DNP" H 7350 1150 50  0001 C CNN
F 4 "DNP" H 7350 1150 44  0001 C CNN "MPN"
	1    7350 1150
	1    0    0    -1  
$EndComp
Text Label 7050 1000 1    50   ~ 0
3V3
Text Label 7050 1300 3    50   ~ 0
MCU_TXD
Text Label 7350 1300 3    50   ~ 0
MCU_RXD
Text Label 7350 1000 1    50   ~ 0
3V3
Text Label 2450 6900 1    50   ~ 0
3V3
Text Label 2150 7200 3    50   ~ 0
I2C_SCL
Text Label 2450 7200 3    50   ~ 0
I2C_SDA
Text Label 6800 5300 0    50   ~ 0
MCU_TXD
Text Label 6800 5400 0    50   ~ 0
MCU_RXD
NoConn ~ 6800 4600
Text Label 5000 5500 2    50   ~ 0
BTN_OK
Text Label 6800 4700 0    50   ~ 0
3V3
NoConn ~ 5000 5600
Text Notes 6950 4600 0    50   ~ 0
USART2_TX
Text Notes 6950 4700 0    50   ~ 0
USART2_RX
NoConn ~ 6800 4400
NoConn ~ 6800 5100
NoConn ~ 5000 5400
NoConn ~ 5000 5100
NoConn ~ 6800 5200
NoConn ~ 6800 4500
NoConn ~ 5000 4800
NoConn ~ 5000 4700
NoConn ~ 5000 4600
Text Notes 3850 2200 0    79   Italic 16
Thermocouple Interface
$Comp
L _AKL_Switch:TS-1095-A135B2-D1 SW2
U 1 1
P 1600 5000
F 0 "SW2" V 1650 5200 50  0000 C CNN
F 1 "DOWN" V 1550 5200 50  0000 C CNN
F 2 "Button_Switch_THT:SW_PUSH_6mm_H9.5mm" H 1600 5200 50  0001 C CNN
F 3 "https://lcsc.com/product-detail/Tactile-Switches_Yuandi-TS-1095-A135B2-D1_C782817.html" H 1600 5200 50  0001 C CNN
F 4 "TS-1095-A135B2-D1" H 1600 5300 50  0001 C CNN "MPN"
	1    1600 5000
	0    1    -1   0   
$EndComp
$Comp
L _AKL_Switch:TS-1095-A135B2-D1 SW3
U 1 1
P 2250 5000
F 0 "SW3" V 2300 5200 50  0000 C CNN
F 1 "OK" V 2200 5200 50  0000 C CNN
F 2 "Button_Switch_THT:SW_PUSH_6mm_H9.5mm" H 2250 5200 50  0001 C CNN
F 3 "https://lcsc.com/product-detail/Tactile-Switches_Yuandi-TS-1095-A135B2-D1_C782817.html" H 2250 5200 50  0001 C CNN
F 4 "TS-1095-A135B2-D1" H 2250 5300 50  0001 C CNN "MPN"
	1    2250 5000
	0    1    -1   0   
$EndComp
$Comp
L _AKL_Switch:TS-1095-A135B2-D1 SW4
U 1 1
P 2900 5000
F 0 "SW4" V 2850 5200 50  0000 C CNN
F 1 "BACK" V 2950 5200 50  0000 C CNN
F 2 "Button_Switch_THT:SW_PUSH_6mm_H9.5mm" H 2900 5200 50  0001 C CNN
F 3 "https://lcsc.com/product-detail/Tactile-Switches_Yuandi-TS-1095-A135B2-D1_C782817.html" H 2900 5200 50  0001 C CNN
F 4 "TS-1095-A135B2-D1" H 2900 5300 50  0001 C CNN "MPN"
	1    2900 5000
	0    1    1    0   
$EndComp
$Comp
L _AKL_Resistor_603:5K1 R8
U 1 1
P 2900 5450
F 0 "R8" H 2970 5496 50  0000 L CNN
F 1 "5K1" H 2970 5405 50  0000 L CNN
F 2 "Resistor_SMD:R_0603_1608Metric" H 2900 5450 50  0001 C CNN
F 3 "https://lcsc.com/product-detail/Chip-Resistor-Surface-Mount_YAGEO-RC0603FR-075K1L_C105580.html" H 2900 5450 50  0001 C CNN
F 4 "RC0603FR-075K1L" H 2900 5450 44  0001 C CNN "MPN"
	1    2900 5450
	1    0    0    -1  
$EndComp
$Comp
L _AKL_Resistor_603:5K1 R4
U 1 1
P 2250 5450
F 0 "R4" H 2320 5496 50  0000 L CNN
F 1 "5K1" H 2320 5405 50  0000 L CNN
F 2 "Resistor_SMD:R_0603_1608Metric" H 2250 5450 50  0001 C CNN
F 3 "https://lcsc.com/product-detail/Chip-Resistor-Surface-Mount_YAGEO-RC0603FR-075K1L_C105580.html" H 2250 5450 50  0001 C CNN
F 4 "RC0603FR-075K1L" H 2250 5450 44  0001 C CNN "MPN"
	1    2250 5450
	1    0    0    -1  
$EndComp
$Comp
L _AKL_Resistor_603:5K1 R2
U 1 1
P 1600 5450
F 0 "R2" H 1670 5496 50  0000 L CNN
F 1 "5K1" H 1670 5405 50  0000 L CNN
F 2 "Resistor_SMD:R_0603_1608Metric" H 1600 5450 50  0001 C CNN
F 3 "https://lcsc.com/product-detail/Chip-Resistor-Surface-Mount_YAGEO-RC0603FR-075K1L_C105580.html" H 1600 5450 50  0001 C CNN
F 4 "RC0603FR-075K1L" H 1600 5450 44  0001 C CNN "MPN"
	1    1600 5450
	1    0    0    -1  
$EndComp
$Comp
L _AKL_Resistor_603:5K1 R1
U 1 1
P 950 5450
F 0 "R1" H 1020 5496 50  0000 L CNN
F 1 "5K1" H 1020 5405 50  0000 L CNN
F 2 "Resistor_SMD:R_0603_1608Metric" H 950 5450 50  0001 C CNN
F 3 "https://lcsc.com/product-detail/Chip-Resistor-Surface-Mount_YAGEO-RC0603FR-075K1L_C105580.html" H 950 5450 50  0001 C CNN
F 4 "RC0603FR-075K1L" H 950 5450 44  0001 C CNN "MPN"
	1    950  5450
	1    0    0    -1  
$EndComp
Wire Wire Line
	950  5600 950  5650
Wire Wire Line
	1600 5600 1600 5650
Wire Wire Line
	2250 5600 2250 5650
Wire Wire Line
	2900 5600 2900 5650
Wire Wire Line
	950  5200 950  5250
Wire Wire Line
	1600 5200 1600 5250
Wire Wire Line
	2250 5200 2250 5250
Wire Wire Line
	2900 5200 2900 5250
Wire Wire Line
	950  5250 950  5300
Connection ~ 950  5250
Wire Wire Line
	1600 5250 1600 5300
Connection ~ 1600 5250
Wire Wire Line
	2250 5300 2250 5250
Connection ~ 2250 5250
Wire Wire Line
	2900 5300 2900 5250
Connection ~ 2900 5250
Wire Wire Line
	950  7250 950  7200
Wire Wire Line
	950  7200 1000 7200
$Comp
L _AKL_Connector:WJ124-3.81-2P J5
U 1 1
P 10350 1200
F 0 "J5" H 10350 1000 50  0000 C CNN
F 1 "S1" H 10350 1300 50  0000 C CNN
F 2 "_AKL_Connector:WJ124-3.81-2P" H 10350 1200 50  0001 C CNN
F 3 "https://lcsc.com/product-detail/Pluggable-System-Terminal-Block_Ningbo-Kangnex-Elec-WJ124-3-81-2P_C69811.html" H 10350 1200 50  0001 C CNN
F 4 "WJ124-3.81-2P" H 10350 1200 50  0001 C CNN "MPN"
	1    10350 1200
	1    0    0    1   
$EndComp
$Comp
L _AKL_Connector:WJ124-3.81-2P J1
U 1 1
P 1200 1450
F 0 "J1" H 1200 1250 50  0000 C CNN
F 1 "5V" H 1200 1550 50  0000 C CNN
F 2 "_AKL_Connector:WJ124-3.81-2P" H 1200 1450 50  0001 C CNN
F 3 "https://lcsc.com/product-detail/Pluggable-System-Terminal-Block_Ningbo-Kangnex-Elec-WJ124-3-81-2P_C69811.html" H 1200 1450 50  0001 C CNN
F 4 "WJ124-3.81-2P" H 1200 1450 50  0001 C CNN "MPN"
	1    1200 1450
	-1   0    0    1   
$EndComp
$Comp
L _AKL_Connector:WJ124-3.81-2P J4
U 1 1
P 4550 2750
F 0 "J4" H 4550 2550 50  0000 C CNN
F 1 "TC" H 4550 2850 50  0000 C CNN
F 2 "_AKL_Connector:WJ124-3.81-2P" H 4550 2750 50  0001 C CNN
F 3 "https://lcsc.com/product-detail/Pluggable-System-Terminal-Block_Ningbo-Kangnex-Elec-WJ124-3-81-2P_C69811.html" H 4550 2750 50  0001 C CNN
F 4 "WJ124-3.81-2P" H 4550 2750 50  0001 C CNN "MPN"
	1    4550 2750
	-1   0    0    1   
$EndComp
Text Notes 10250 2600 0    50   ~ 0
5V 300mA
Text Notes 10250 950  0    50   ~ 0
5V 300mA
Wire Wire Line
	9250 850  9250 950 
Connection ~ 9250 950 
Wire Wire Line
	9250 2500 9250 2600
Connection ~ 9250 2600
Wire Wire Line
	8800 3300 8800 3250
Connection ~ 8800 3250
Wire Wire Line
	8800 3250 8950 3250
Wire Wire Line
	8400 3250 8800 3250
Connection ~ 8800 1600
Wire Wire Line
	8800 1600 8950 1600
Wire Wire Line
	8400 1600 8800 1600
Connection ~ 8800 5600
Wire Wire Line
	8800 5600 8950 5600
Wire Wire Line
	8250 5600 8800 5600
Wire Notes Line
	11100 600  11100 4100
Wire Notes Line
	7800 4100 11100 4100
Wire Notes Line
	7800 600  11100 600 
Wire Notes Line
	7800 4250 11100 4250
Wire Notes Line
	11100 4250 11100 6400
Wire Notes Line
	11100 6400 7800 6400
Wire Notes Line
	7800 6400 7800 4250
Wire Notes Line
	6850 6550 6850 7650
Wire Notes Line
	6850 7650 4750 7650
Wire Notes Line
	4750 7650 4750 6550
Wire Notes Line
	4750 6550 6850 6550
Wire Notes Line
	4600 6550 4600 7650
Wire Notes Line
	4600 7650 2900 7650
Wire Notes Line
	2900 7650 2900 6550
Wire Notes Line
	2900 6550 4600 6550
Wire Notes Line
	2750 6550 2750 7650
Wire Notes Line
	2750 7650 600  7650
Wire Notes Line
	600  6550 600  7650
Wire Notes Line
	600  6550 2750 6550
Wire Notes Line
	3650 6400 7650 6400
Wire Notes Line
	600  6400 3500 6400
Wire Notes Line
	4800 600  7650 600 
Wire Notes Line
	4800 1850 7650 1850
Wire Notes Line
	7650 600  7650 1850
Wire Notes Line
	4800 600  4800 1850
Wire Notes Line
	4650 600  4650 1850
Wire Notes Line
	4650 1850 600  1850
Wire Notes Line
	600  600  600  1850
Wire Notes Line
	600  600  4650 600 
Wire Notes Line
	600  2000 3500 2000
Wire Notes Line
	3650 2000 7650 2000
Wire Notes Line
	7650 3600 3650 3600
Wire Notes Line
	7650 2050 7650 3600
Wire Notes Line
	3650 3600 3650 2000
Wire Notes Line
	3650 3750 7650 3750
Wire Notes Line
	7650 3750 7650 6400
Wire Notes Line
	3650 3750 3650 6400
Wire Notes Line
	3500 4200 600  4200
Wire Notes Line
	3500 6400 3500 4200
Wire Notes Line
	600  6400 600  4200
Wire Notes Line
	600  4050 3500 4050
Wire Notes Line
	600  2000 600  4050
Wire Notes Line
	3500 2000 3500 4050
Text Label 11000 6900 3    50   ~ 0
GND
$Comp
L power:PWR_FLAG #FLG0103
U 1 1
P 11000 6900
F 0 "#FLG0103" H 11000 6975 50  0001 C CNN
F 1 "PWR_FLAG" H 11000 7073 50  0000 C CNN
F 2 "" H 11000 6900 50  0001 C CNN
F 3 "~" H 11000 6900 50  0001 C CNN
	1    11000 6900
	1    0    0    -1  
$EndComp
Text Label 10100 6900 3    50   ~ 0
VUSB
$Comp
L power:PWR_FLAG #FLG0104
U 1 1
P 10100 6900
F 0 "#FLG0104" H 10100 6975 50  0001 C CNN
F 1 "PWR_FLAG" H 10100 7073 50  0000 C CNN
F 2 "" H 10100 6900 50  0001 C CNN
F 3 "~" H 10100 6900 50  0001 C CNN
	1    10100 6900
	1    0    0    -1  
$EndComp
$Comp
L power:PWR_FLAG #FLG0102
U 1 1
P 10550 6900
F 0 "#FLG0102" H 10550 6975 50  0001 C CNN
F 1 "PWR_FLAG" H 10550 7073 50  0000 C CNN
F 2 "" H 10550 6900 50  0001 C CNN
F 3 "~" H 10550 6900 50  0001 C CNN
	1    10550 6900
	1    0    0    -1  
$EndComp
Text Label 10550 6900 3    50   ~ 0
3V3
$Comp
L _AKL_Connector:WJ124-3.81-2P J6
U 1 1
P 10350 2850
F 0 "J6" H 10350 2650 50  0000 C CNN
F 1 "S2" H 10350 2950 50  0000 C CNN
F 2 "_AKL_Connector:WJ124-3.81-2P" H 10350 2850 50  0001 C CNN
F 3 "https://lcsc.com/product-detail/Pluggable-System-Terminal-Block_Ningbo-Kangnex-Elec-WJ124-3-81-2P_C69811.html" H 10350 2850 50  0001 C CNN
F 4 "WJ124-3.81-2P" H 10350 2850 50  0001 C CNN "MPN"
	1    10350 2850
	1    0    0    1   
$EndComp
Text Label 6800 5500 0    50   ~ 0
OUT_SSR
Text Label 6800 5600 0    50   ~ 0
OUT_FAN
Text Label 5000 5000 2    50   ~ 0
PWM_BUZZER
$EndSCHEMATC
